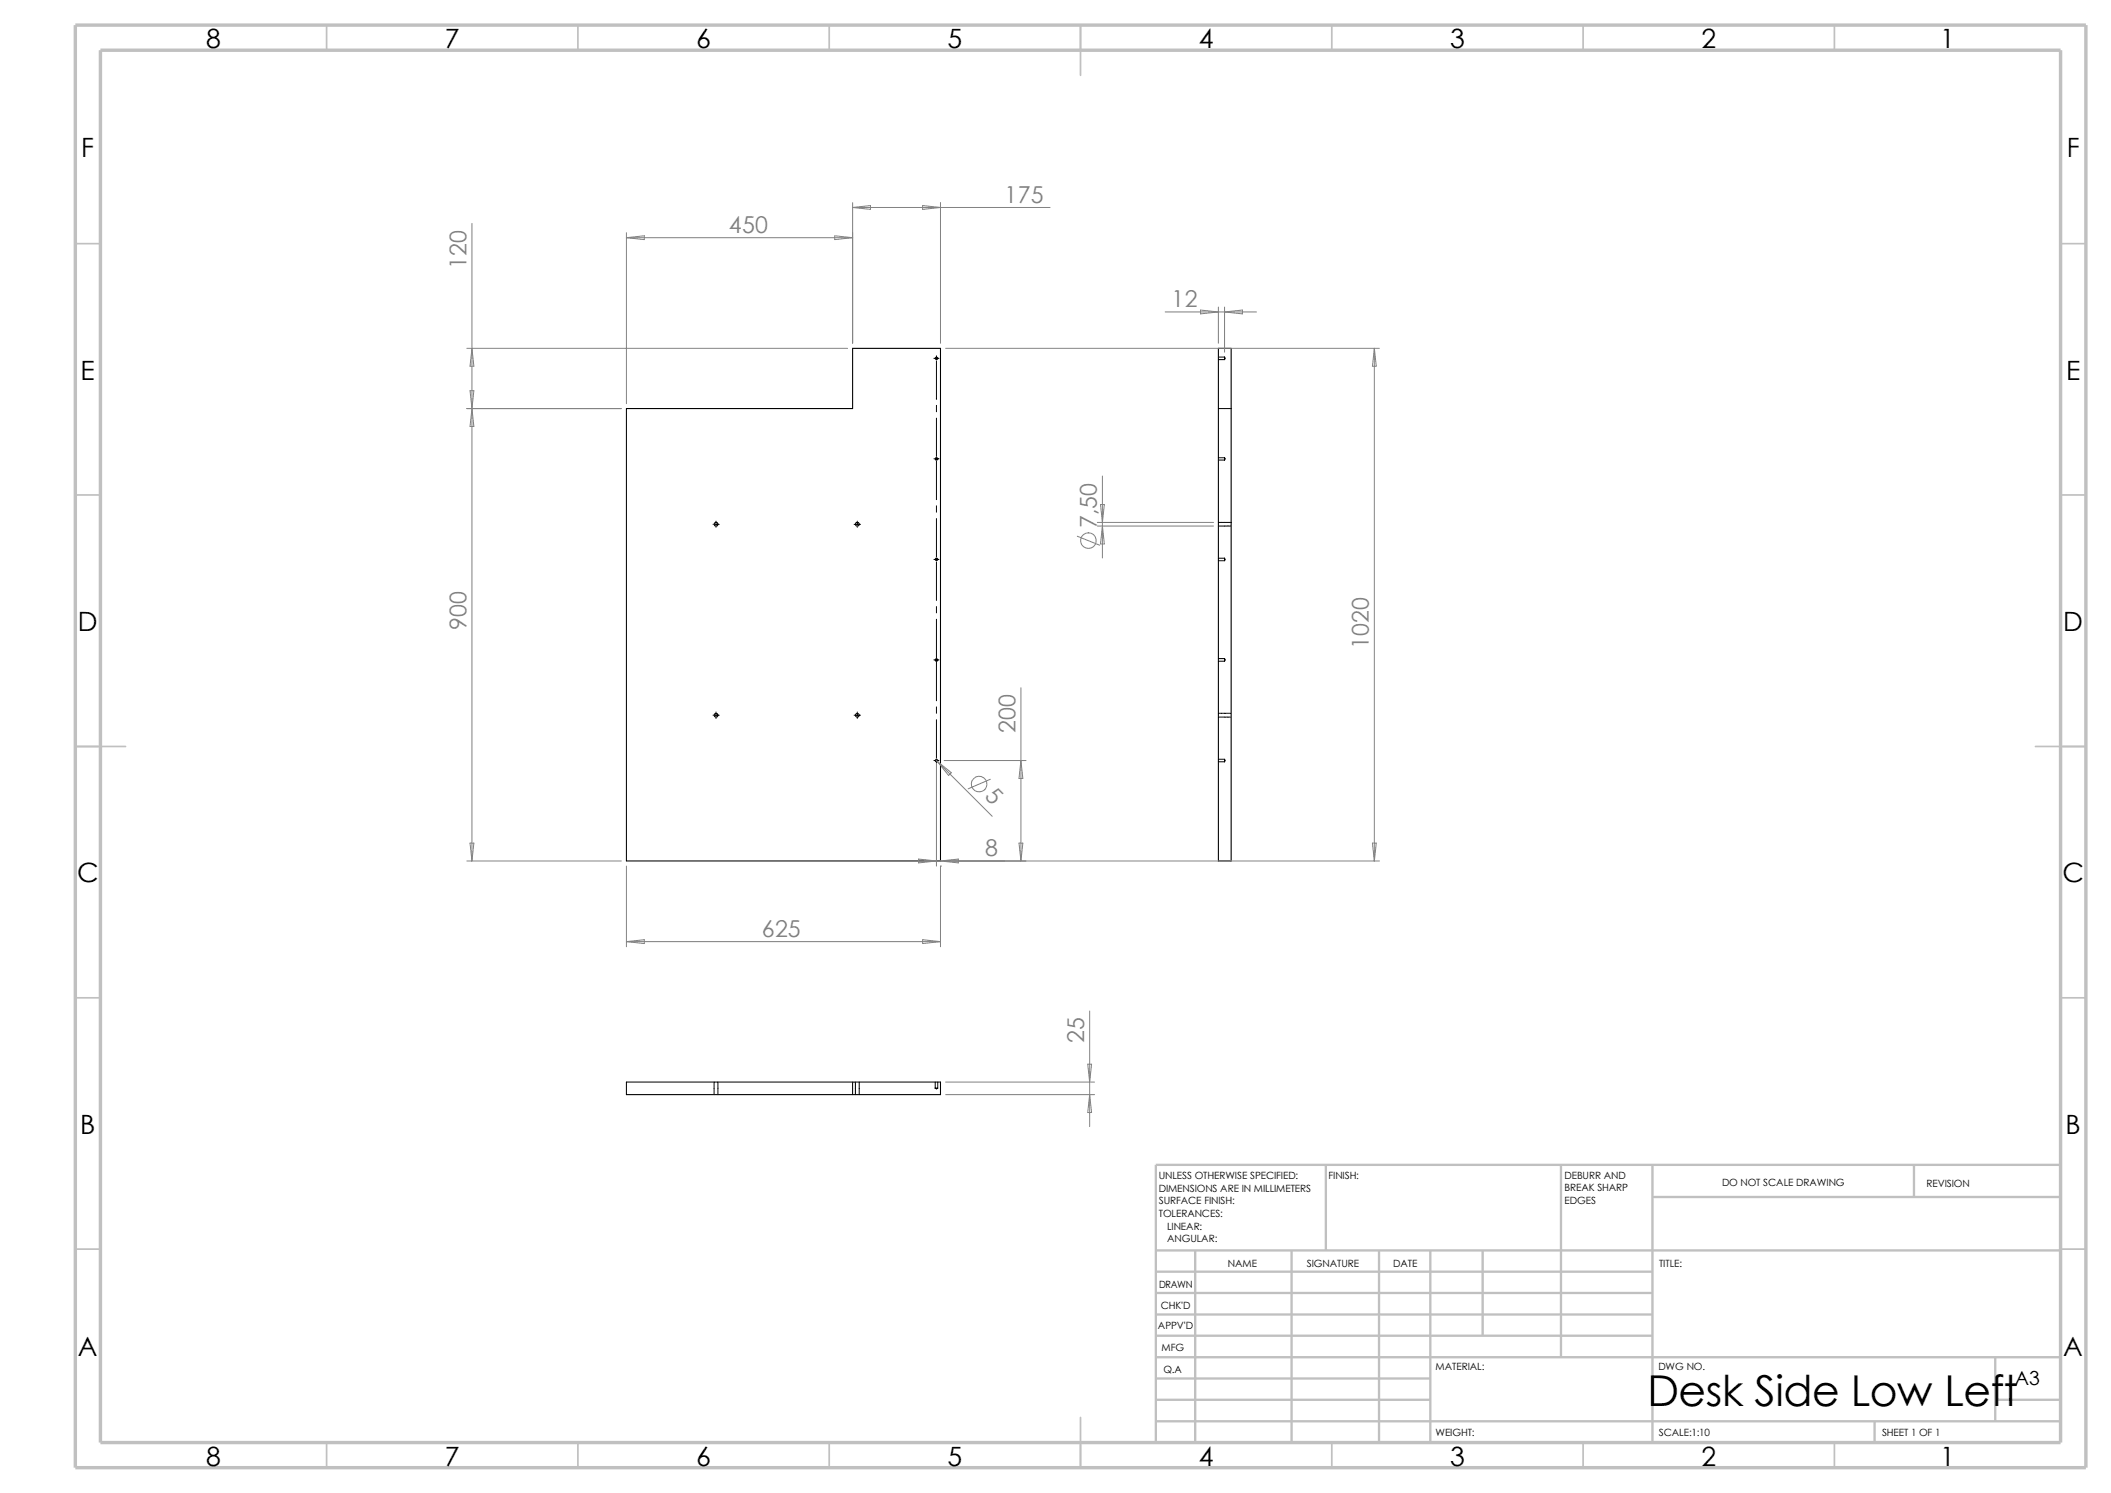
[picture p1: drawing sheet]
<svg xmlns="http://www.w3.org/2000/svg" width="420mm" height="297mm" viewBox="0 0 420 297" stroke-linecap="round" stroke-linejoin="round" font-family="sans-serif">
<g fill="none" stroke="#c0c0c0" stroke-width=".34">
<path d="M65 5v5M115 5v5M165 5v5M215 5v10M265 5v5M315 5v5M365 5v5M15 48.5h5M410 48.5h5M15 98.5h5M410 98.5h5M15 148.5h10"/>
<path d="M405 148.5h10M15 198.5h5M410 198.5h5M15 248.5h5M410 248.5h5M65 287v5M115 287v5M165 287v5M215 282v10M265 287v5M315 287v5M365 287v5"/>
</g>
<g fill="none" stroke="#c0c0c0" stroke-width=".47">
<path d="M263.8 231.7v17.1M310.6 231.7v38.3M328.8 231.7v55.3M328.8 238.1h81.2M380.8 231.7v6.4M410 231.7h-180v55.3M230 248.8h180M230 257.2h98.8M230 253h98.8M237.8 248.8v38.2M257 248.8v38.2M274.4 248.8v38.2"/>
<path d="M284.6 248.8v38.2M295 248.8v16.9M230 265.7h98.8M230 261.5h98.8M230 278.5h54.6M230 274.2h54.6M230 270h180M397 278.5h13M397 270v12.7M230 282.7h180M373 282.7v4.3"/>
</g>
<path d="M15 5h400v287h-400zM20 10h390v277h-390z" fill="none" stroke="#c0c0c0" stroke-width=".68" stroke-linecap="butt"/>
<g fill="none" stroke="#000" stroke-width=".21">
<path d="M242.4 69.3h2.5v102h-2.5zM124.6 81.3h45v-12h17.5v102h-62.5zM124.6 215.3h62.5v2.5h-62.5z"/>
<circle cx="186.3" cy="71.3" r=".24"/>
<circle cx="186.3" cy="91.3" r=".25"/>
<circle cx="142.5" cy="104.3" r=".38"/>
<circle cx="170.6" cy="104.3" r=".38"/>
<circle cx="186.3" cy="111.3" r=".25"/>
<circle cx="186.3" cy="131.3" r=".25"/>
<circle cx="142.5" cy="142.3" r=".36"/>
<circle cx="170.6" cy="142.3" r=".37"/>
<circle cx="186.3" cy="151.3" r=".25"/>
</g>
<g fill="none" stroke="#000" stroke-width=".2">
<path d="M185.8 71.3h1M186.3 70.8v.7M186.3 71.8v7.6M242.4 71.5h1.2M242.4 71h1.2M243.6 71v.5M243.6 71l.2 .3-.2 .2M185.8 91.3h1M186.3 80.6v1.3M186.3 83.2v7.6M186.3 91.1v.4M186.3 91.8v7.6"/>
<path d="M242.4 81.3h2.5M242.4 91.5h1.2M242.4 91.1h1.2M243.6 91.1v.4M243.6 91.1l.2 .2-.2 .2M141.9 104.3h.1M142.2 104.3h.5M142.5 103.7v.1M142.5 104.1v.4M142.5 104.8v.1M143 104.3h.1M169.9 104.3h.2"/>
<path d="M170.3 104.3h.5M170.6 103.7v.1M170.6 104.1v.4M170.6 104.8v.1M171.1 104.3h.1M185.8 111.3h1M186.3 100.6v1.3M186.3 103.2v7.6M186.3 111v.5M186.3 111.8v7.6M242.4 111.5h1.2M242.4 111h1.2"/>
<path d="M242.4 104.6h2.5M242.4 103.9h2.5M243.6 111v.5M243.6 111l.2 .3-.2 .2M185.8 131.3h1M186.3 120.6v1.3M186.3 123.2v7.6M186.3 131v.5M186.3 131.8v7.6M242.4 131.5h1.2M242.4 131h1.2M243.6 131v.5"/>
<path d="M243.6 131l.2 .3-.2 .2M141.9 142.3h.1M142.2 142.3h.5M142.5 141.6v.2M142.5 142v.5M142.5 142.8v.1M143 142.3h.1M169.9 142.3h.2M170.3 142.3h.5M170.6 141.6v.2M170.6 142v.5M170.6 142.8v.1"/>
<path d="M171.1 142.3h.1M185.8 151.3h1M186.3 140.6v1.3M186.3 143.2v7.6M186.3 151v.8M242.4 151.6h1.2M242.4 151h1.2M242.4 142.7h2.5M242.4 141.9h2.5M243.6 151v.6M243.6 151l.2 .3-.2 .3M142.1 215.3v2.5"/>
<path d="M142.8 215.3v2.5M169.6 215.3v2.5M170.2 215.3v2.5M170.9 215.3v2.5M186.1 216.5h.5M186.1 215.3v1.2M186.1 216.5l.2 .1 .3-.1M186.6 215.3v1.2"/>
</g>
<g fill="none" stroke="#808080" stroke-width=".2">
<path d="M93.9 44.4v126.9M124.6 47.3l3.6-.4v.8zM124.6 46.3v34M124.6 47.3h45M166.1 46.9l3.5 .4-3.5 .4zM169.6 40.3v28M169.6 41.3h39.3M169.6 41.3l3.6-.4v.8zM183.6 40.9l3.5 .4-3.5 .4zM187.1 40.3v28M92.9 69.3h75.7M93.5 77.7l.8 7.1h-.8l.8-7.1z"/>
<path d="M93.9 69.3l.4 3.6h-.8zM188.1 69.3h86.3M231.8 62.1h18.2M238.8 61.7l3.6 .4-3.6 .3zM242.4 61.1v7.2M243.6 61.1v9M243.6 62.1l3.6-.4v.7zM273.4 69.3v102M273.4 69.3l.4 3.6h-.8zM92.9 81.3h30.7M219.3 94.7v16.3M214.3 106.7l4.5 1.8"/>
<path d="M218.3 104.6h23.1M218.3 103.9h23.1M218.9 100.4h.8l-.4 3.5zM219.3 104.6l.4 3.6h-.8zM203.1 136.8v34.5M186.1 151.1l11.3 11.3M186.3 151.8v20.5M186.5 151.5l2.8 2.2-.6 .6zM187.8 151.3h16.3M197 155l-4.4 1.9M203.1 151.3l.4 3.6h-.8zM92.9 171.3h30.7"/>
<path d="M93.5 167.7h.8l-.4 3.6zM124.6 172.3v16M180 171.3h94.4M182.8 170.9l3.5 .4-3.5 .4zM187.1 172.3h.1M187.1 171.3l3.6-.4v.8zM187.1 172.3v16M202.7 167.7h.8l-.4 3.6zM273 167.7h.8l-.4 3.6zM124.6 187.3l3.6-.4v.8zM124.6 187.3h62.5M183.6 186.9l3.5 .4-3.5 .4z"/>
<path d="M188.1 215.3h29.7M188.1 217.8h29.7M216.4 211.7h.8l-.4 3.6zM216.8 201.1v23M216.8 217.8l.4 3.5h-.8z"/>
<circle cx="216.5" cy="107.6" r="1.56"/>
<circle cx="194.8" cy="156" r="1.57"/>
</g>
<text font-size="8.5" x="327.8" y="279.7">Desk Side Low Left</text>
<g font-size="5.3">
<text x="41" y="9.6">8</text>
<text x="88.5" y="9.6">7</text>
<text x="138.5" y="9.6">6</text>
<text x="188.5" y="9.6">5</text>
<text x="238.5" y="9.6">4</text>
<text x="288.5" y="9.6">3</text>
<text x="338.5" y="9.6">2</text>
<text x="386" y="9.6">1</text>
<text x="16.2" y="31.3">F</text>
<text x="411.2" y="31.3">F</text>
<text x="16" y="75.6">E</text>
<text x="411" y="75.6">E</text>
<text x="15.5" y="125.6">D</text>
<text x="410.5" y="125.6">D</text>
<text x="15.3" y="175.6">C</text>
<text x="410.3" y="175.6">C</text>
<text x="16" y="225.6">B</text>
<text x="411" y="225.6">B</text>
<text x="15.5" y="269.8">A</text>
<text x="410.5" y="269.8">A</text>
<text x="41" y="291.6">8</text>
<text x="88.5" y="291.6">7</text>
<text x="138.5" y="291.6">6</text>
<text x="188.5" y="291.6">5</text>
<text x="238.5" y="291.6">4</text>
<text x="288.5" y="291.6">3</text>
<text x="338.5" y="291.6">2</text>
<text x="386" y="291.6">1</text>
</g>
<g font-size="4.6" fill="#808080">
<text x="199.9" y="40.3">175</text>
<text x="145" y="46.4">450</text>
<text x="92.8" y="53.5" transform="rotate(-90 92.8 53.5)">120</text>
<text x="233.1" y="61.1">12</text>
<text x="218.2" y="105.1" transform="rotate(-90 218.2 105.1)">7,50</text>
<text x="92.8" y="125.2" transform="rotate(-90 92.8 125.2)">900</text>
<text x="272.3" y="129.1" transform="rotate(-90 272.3 129.1)">1020</text>
<text x="202" y="145.9" transform="rotate(-90 202 145.9)">200</text>
<text x="195.7" y="158.6" transform="rotate(45 195.7 158.6)">5</text>
<text x="196" y="170.3">8</text>
<text x="151.6" y="186.4">625</text>
<text x="215.7" y="207.6" transform="rotate(-90 215.7 207.6)">25</text>
</g>
<text font-size="3.9" x="400.9" y="275.5">A3</text>
<g font-size="2">
<text x="230.5" y="234.6">UNLESS OTHERWISE SPECIFIED:</text>
<text x="230.5" y="237.1">DIMENSIONS ARE IN MILLIMETERS</text>
<text x="230.5" y="239.6">SURFACE FINISH:</text>
<text x="264.3" y="234.6">FINISH:</text>
<text x="311.3" y="239.5">EDGES</text>
<text x="311.3" y="234.5">DEBURR AND</text>
<text x="311.3" y="237">BREAK SHARP</text>
<text x="342.6" y="236">DO NOT SCALE DRAWING</text>
<text x="383.3" y="236.2">REVISION</text>
<text x="230.5" y="242.1">TOLERANCES:</text>
<text x="232.2" y="244.6">LINEAR:</text>
<text x="232.2" y="247.1">ANGULAR:</text>
<text x="260" y="252">SIGNATURE</text>
<text x="277.2" y="252">DATE</text>
<text x="330.1" y="252">TITLE:</text>
<text x="230.6" y="256.2">DRAWN</text>
<text x="244.3" y="252.1">NAME</text>
<text x="230.9" y="260.4">CHK'D</text>
<text x="230.4" y="264.5">APPV'D</text>
<text x="231.1" y="268.8">MFG</text>
<text x="231.5" y="273.1">Q.A</text>
<text x="285.6" y="272.5">MATERIAL:</text>
<text x="329.9" y="272.5">DWG NO.</text>
<text x="285.6" y="285.6">WEIGHT:</text>
<text x="330" y="285.6">SCALE:1:10</text>
<text x="374.4" y="285.6">SHEET 1 OF 1</text>
</g>
</svg>
